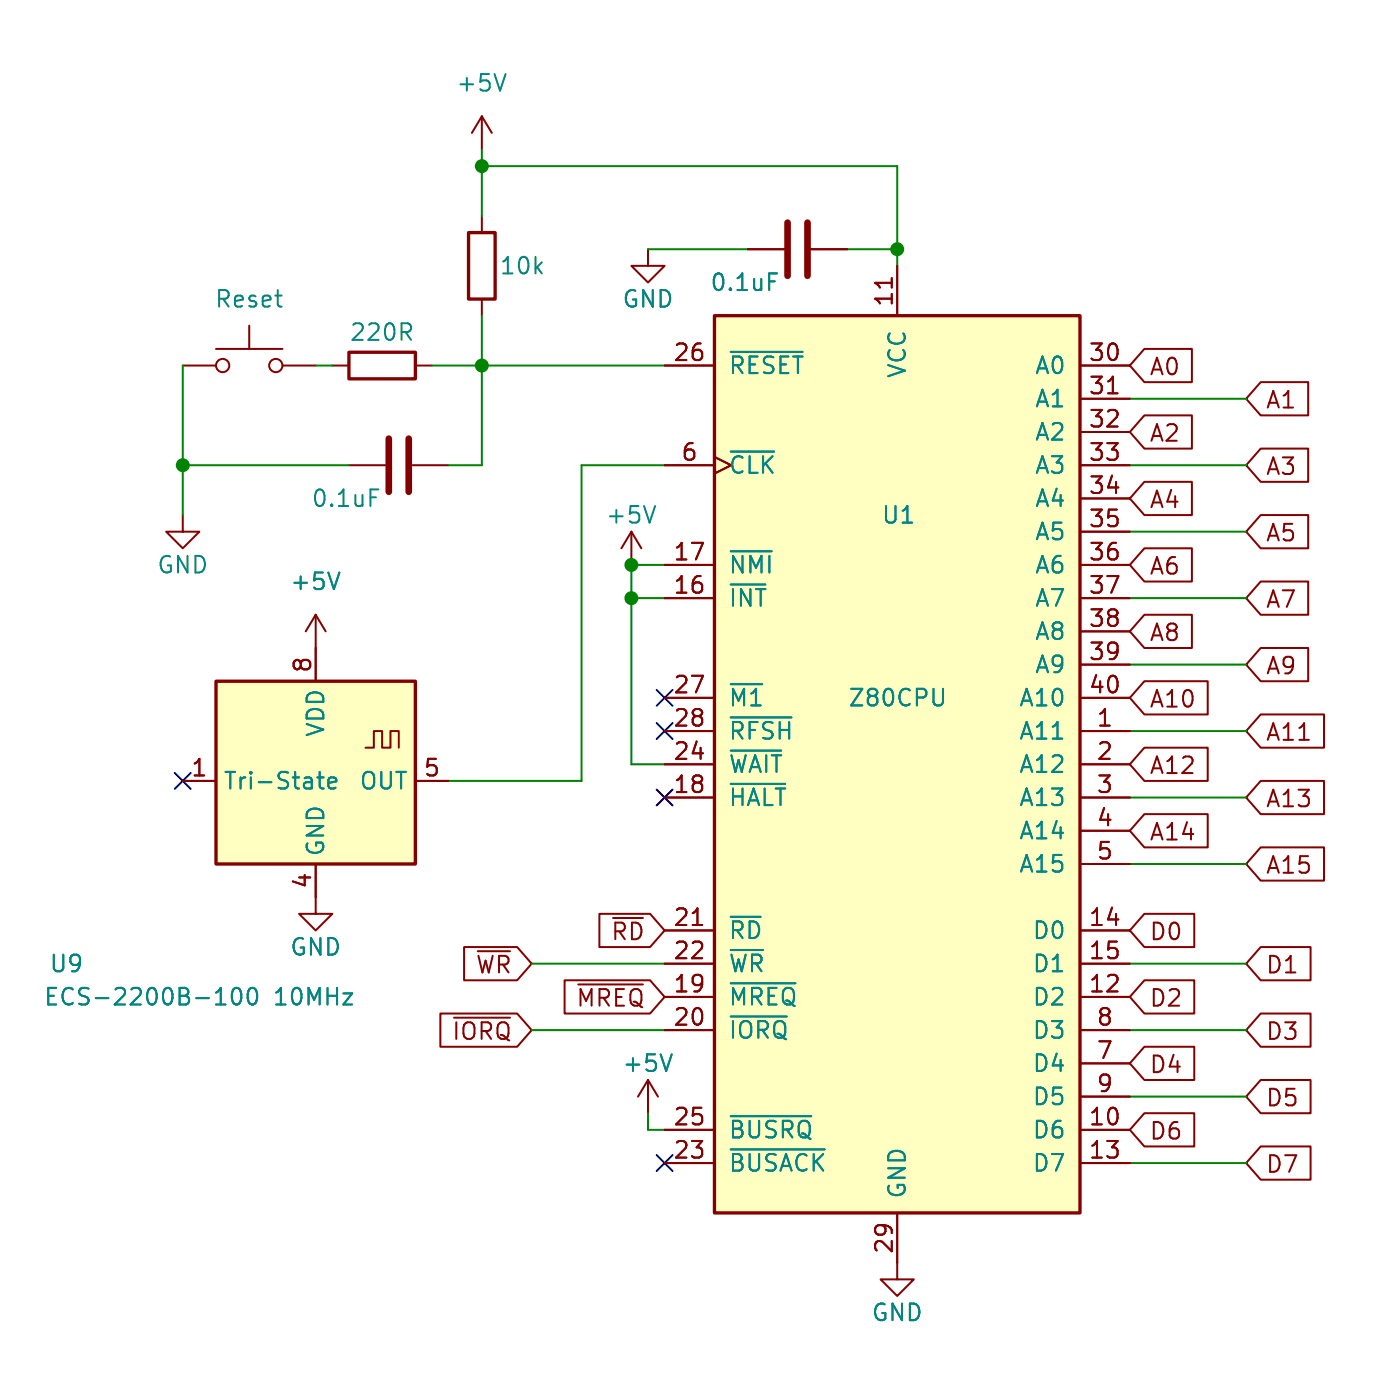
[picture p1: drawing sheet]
<svg xmlns="http://www.w3.org/2000/svg" width="107mm" height="107mm" viewBox="0 0 107 107" stroke-linecap="round" stroke-linejoin="round" font-family="sans-serif">
<path d="M0 0h107v107h-107z" fill="#fff" stroke="#fff" stroke-width=".08"/>
<path d="M35.8 17.8h2v5.1h-2zM26.7 26.9h5v2.1h-5zM54.6 24.1h27.9v68.6h-27.9zM16.5 52.1h15.2v13.9h-15.2z" fill="none" stroke="#840000" stroke-width=".25"/>
<g fill="none" stroke="#840000" stroke-width=".15">
<path d="M36.8 8.9l-.7 1.3M36.8 8.9v2.5M36.8 16.5v1.3M36.8 8.9l.8 1.3M49.5 19.1v1.2h1.3l-1.3 1.3-1.2-1.3h1.2M57.1 19.1h2.8M62 19.1h2.8M14 39.4v1.2h1.2l-1.2 1.3-1.3-1.3h1.3M14 27.9h2.5M16.5 26.7h5.1M19 24.9v1.8M21.6 27.9h2.5"/>
<path d="M25.4 27.9h1.3M26.7 35.6h2.8M31.5 35.6h2.8M31.7 27.9h1.3M36.8 22.9v1.2M50.8 27.9h3.8M50.8 35.6h3.8M54.6 34.9l1.3 .7-1.3 .6M68.2 21.3v.7M68.6 20.3v3.8M82.5 27.9h3.9M82.5 35.6h3.9"/>
<path d="M82.5 30.5h3.9M82.5 33h3.9M82.5 38.1h3.9M84.7 30.1h.7M87.5 31.7h3.6v2.6h-3.6l-1.1-1.3zM87.5 36.8h3.6v2.6h-3.6l-1.1-1.3zM87.5 26.7h3.6v2.5h-3.6l-1.1-1.3zM96.4 34.3h3.6v2.5h-3.6l-1.2-1.2zM96.4 29.2h3.6v2.6h-3.6l-1.2-1.3zM96.4 39.4h3.6v2.5h-3.6l-1.2-1.3zM14 59.7h2.5M24.1 47l-.7 1.3"/>
<path d="M24.1 47v5.1M24.1 47l.8 1.3M27.9 57.2h.7v-1.3h.6v1.3h.6v-1.3h.7v1.3M31.7 59.7h2.6M48.3 40.6l-.8 1.3M48.3 40.6v2.6M48.3 40.6l.7 1.3M50.8 55.9h3.8M50.8 45.7h3.8M50.8 43.2h3.8M50.8 58.4h3.8M50.8 53.3h3.8"/>
<path d="M82.5 55.9h3.9M82.5 45.7h3.9M82.5 43.2h3.9M82.5 58.4h3.9M82.5 53.3h3.9M82.5 40.6h3.9M82.5 48.3h3.9M82.5 50.8h3.9M87.5 52.1h4.8v2.5h-4.8l-1.1-1.3zM87.5 47h3.6v2.5h-3.6l-1.1-1.2zM87.5 41.9h3.6v2.6h-3.6l-1.1-1.3zM87.5 57.1h4.8v2.6h-4.8l-1.1-1.3z"/>
<path d="M96.4 49.5h3.6v2.6h-3.6l-1.2-1.3zM96.4 44.4h3.6v2.6h-3.6l-1.2-1.3zM96.4 54.6h4.8v2.6h-4.8l-1.2-1.3zM96.4 59.7h4.8v2.5h-4.8l-1.2-1.2zM24.1 66v3.9h1.3l-1.3 1.2-1.2-1.2h1.2M33.7 77.5h5.8l1.1 1.2-1.1 1.3h-5.8zM34.7 77.8h4.3M35.5 72.4h4l1.1 1.3-1.1 1.2h-4zM36.5 72.7h2.5M43.2 74.9h6.5l1.1 1.3-1.1 1.3h-6.5zM44.2 75.2h4.9M45.8 69.8h3.9l1.1 1.3-1.1 1.3h-3.9z"/>
<path d="M46.9 70.2h2.2M50.8 76.2h3.8M50.8 71.1h3.8M50.8 73.7h3.8M50.8 61h3.8M50.8 78.7h3.8M52.9 70.7h.8M82.5 76.2h3.9M82.5 71.1h3.9M82.5 73.7h3.9M82.5 61h3.9M82.5 78.7h3.9"/>
<path d="M82.5 63.5h3.9M82.5 66h3.9M87.5 62.2h4.8v2.6h-4.8l-1.1-1.3zM87.5 69.8h3.8v2.6h-3.8l-1.1-1.3zM87.5 74.9h3.8v2.6h-3.8l-1.1-1.3zM96.4 77.5h3.8v2.5h-3.8l-1.2-1.3zM96.4 64.8h4.8v2.5h-4.8l-1.2-1.3zM96.4 72.4h3.8v2.5h-3.8l-1.2-1.2zM49.5 82.5l-.7 1.3M49.5 82.5v2.6M49.5 82.5l.8 1.3M50.8 86.4h3.8"/>
<path d="M50.8 88.9h3.8M68.6 92.7v5.1h1.2l-1.2 1.3-1.3-1.3h1.3M82.5 86.4h3.9M82.5 88.9h3.9M82.5 81.3h3.9M82.5 83.8h3.9M87.5 85.1h3.8v2.5h-3.8l-1.1-1.2zM87.5 80h3.8v2.6h-3.8l-1.1-1.3zM96.4 87.6h3.8v2.6h-3.8l-1.2-1.3zM96.4 82.5h3.8v2.6h-3.8l-1.2-1.3z"/>
<circle cx="17" cy="27.9" r=".51"/>
<circle cx="21.1" cy="27.9" r=".51"/>
</g>
<g fill="none" stroke="#008484" stroke-width=".15">
<path d="M38.6 5.7l-.4 1.2M28.3 37.4h.6M50.1 38.7l-.4 1.2M55.9 26.9h5.4M55.9 34.5h3.3M58.8 20.9h.6M24.3 59.4h.4M24.4 59v1.1l.1 .1 .2 .1M25.1 59.8l.6-.1-.1-.2-.3-.1-.2 .2 .1 .6 .1 .1 .3-.1M25.9 43.8l-.4 1.2M55.9 42.1h3.1M55.9 59.9h4.1"/>
<path d="M55.9 57.4h3.8M55.9 52.3h2.4M55.9 54.8h4.6M72.1 52.6l-.1 1.2M16.5 76.8h.7M16.6 75.8l.3-.3v1.3M17.8 75.6a.3 .3 0 0 1 .4-.1 .3 .3 0 0 1 .2 .3 .65 .65 0 0 1-.4 1 .77 .77 0 0 1-.2-1.2zM19 75.6a.3 .3 0 0 1 .4-.1 .3 .3 0 0 1 .2 .3 .65 .65 0 0 1-.4 1 .77 .77 0 0 1-.2-1.2zM55.9 75.2h4.9M55.9 77.7h4.2M55.9 70.1h2.2M51.3 80.6l-.4 1.3"/>
<path d="M55.9 87.9h7.1M55.9 85.3h6.1"/>
</g>
<path d="M60.2 17v4.1M61.7 17v4.1M29.7 33.5v4.1M31.2 33.5v4.1" fill="none" stroke="#840000" stroke-width=".51"/>
<g fill="#ffffc2" stroke="#ffffc2" stroke-width=".08">
<path d="M16.5 52.1h15.2v13.9h-15.2z"/>
<path d="M54.6 24.1h27.9v68.6h-27.9z"/>
</g>
<g fill="none" stroke="#008400" stroke-width=".15">
<path d="M36.8 11.4v5.1M36.8 12.7h31.8v7.6M49.5 19.1h7.6M64.8 19.1h3.8M14 27.9v11.5M14 35.6h12.7M24.1 27.9h1.3M33 27.9h17.8M36.8 24.1v11.5h-2.5M50.8 35.6h-6.4v24.1h-10.1M86.4 35.6h8.8M86.4 30.5h8.8"/>
<path d="M48.3 45.7h2.5M50.8 43.2h-2.5v15.2h2.5M86.4 45.7h8.8M86.4 40.6h8.8M86.4 50.8h8.8M86.4 55.9h8.8M40.6 73.7h10.2M40.6 78.7h10.2M86.4 73.7h8.8M86.4 66h8.8M86.4 61h8.8M86.4 78.7h8.8"/>
<path d="M49.5 85.1v1.3h1.3M86.4 88.9h8.8M86.4 83.8h8.8"/>
</g>
<path d="M13.4 59.1l1.2 1.2M14.6 59.1l-1.2 1.2M50.2 52.7l1.2 1.2M50.2 55.3l1.2 1.2M51.4 52.7l-1.2 1.2M51.4 55.3l-1.2 1.2M50.2 60.4l1.2 1.2M51.4 60.4l-1.2 1.2M50.2 88.3l1.2 1.2M51.4 88.3l-1.2 1.2" fill="none" stroke="#000084" stroke-width=".15"/>
<g fill="#008400" stroke="#008400" stroke-width=".15">
<circle cx="36.8" cy="27.9" r=".46"/>
<circle cx="14" cy="35.6" r=".46"/>
<circle cx="68.6" cy="19.1" r=".46"/>
<circle cx="48.3" cy="43.2" r=".46"/>
<circle cx="48.3" cy="45.7" r=".46"/>
<circle cx="36.8" cy="12.7" r=".46"/>
</g>
<g font-size="1.8" fill="#008484">
<text x="34.8" y="7.2">+5V</text>
<text x="16.3" y="23.7">Reset</text>
<text x="38.1" y="21.2">10k</text>
<text x="47.5" y="23.7">GND</text>
<text x="54.2" y="22.5">0.1uF</text>
<text x="26.7" y="26.3">220R</text>
<text x="55.6" y="28.8">~{RESET}</text>
<text x="69.4" y="29" transform="rotate(-90 69.4 29)">VCC</text>
<text x="79" y="28.8">A0</text>
<text x="79" y="31.3">A1</text>
<text x="79" y="33.9">A2</text>
<text x="23.7" y="39">0.1uF</text>
<text x="46.2" y="40.2">+5V</text>
<text x="55.6" y="36.4">~{CLK}</text>
<text x="67.3" y="40.2">U1</text>
<text x="79" y="36.4">A3</text>
<text x="79" y="39">A4</text>
<text x="79" y="41.5">A5</text>
<text x="11.9" y="44">GND</text>
<text x="22.1" y="45.3">+5V</text>
<text x="55.6" y="46.6">~{INT}</text>
<text x="55.6" y="44">~{NMI}</text>
<text x="79" y="44">A6</text>
<text x="79" y="46.6">A7</text>
<text x="79" y="49.1">A8</text>
<text x="79" y="51.7">A9</text>
<text x="25" y="56.4" transform="rotate(-90 25 56.4)">VDD</text>
<text x="55.6" y="59.3">~{WAIT}</text>
<text x="55.6" y="54.2">~{M1}</text>
<text x="55.6" y="56.7">~{RFSH}</text>
<text x="64.8" y="54.2">Z80CPU</text>
<text x="77.8" y="56.7">A11</text>
<text x="77.8" y="59.3">A12</text>
<text x="77.8" y="54.2">A10</text>
<text x="17" y="60.6">Tri-State</text>
<text x="25" y="65.5" transform="rotate(-90 25 65.5)">GND</text>
<text x="27.4" y="60.6">OUT</text>
<text x="55.6" y="61.8">~{HALT}</text>
<text x="77.8" y="61.8">A13</text>
<text x="77.8" y="64.4">A14</text>
<text x="55.6" y="72">~{RD}</text>
<text x="77.8" y="66.9">A15</text>
<text x="78.9" y="72">D0</text>
<text x="3.3" y="77.1">ECS-2200B-100</text>
<text x="3.7" y="74.5">U9</text>
<text x="21" y="77.1">10MHz</text>
<text x="22.1" y="73.3">GND</text>
<text x="55.6" y="77.1">~{MREQ}</text>
<text x="55.6" y="74.5">~{WR}</text>
<text x="78.9" y="77.1">D2</text>
<text x="78.9" y="74.5">D1</text>
<text x="47.5" y="82.1">+5V</text>
<text x="55.6" y="79.6">~{IORQ}</text>
<text x="78.9" y="82.1">D4</text>
<text x="78.9" y="79.6">D3</text>
<text x="55.6" y="89.8">~{BUSACK}</text>
<text x="55.6" y="87.2">~{BUSRQ}</text>
<text x="78.9" y="87.2">D6</text>
<text x="78.9" y="89.8">D7</text>
<text x="78.9" y="84.7">D5</text>
<text x="69.4" y="91.7" transform="rotate(-90 69.4 91.7)">GND</text>
<text x="66.5" y="101.2">GND</text>
</g>
<g font-size="1.8" fill="#840000">
<text x="68.3" y="23.5" transform="rotate(-90 68.3 23.5)">11</text>
<text x="51.4" y="27.7">26</text>
<text x="83.1" y="27.7">30</text>
<text x="87.8" y="28.9">A0</text>
<text x="52" y="35.3">6</text>
<text x="83.1" y="30.2">31</text>
<text x="83.1" y="32.8">32</text>
<text x="83.1" y="35.3">33</text>
<text x="87.8" y="34">A2</text>
<text x="96.7" y="31.4">A1</text>
<text x="83.1" y="37.8">34</text>
<text x="83.1" y="40.4">35</text>
<text x="87.8" y="39.1">A4</text>
<text x="96.7" y="36.5">A3</text>
<text x="96.7" y="41.6">A5</text>
<text x="51.4" y="45.5">16</text>
<text x="51.4" y="42.9">17</text>
<text x="83.1" y="42.9">36</text>
<text x="83.1" y="45.5">37</text>
<text x="87.8" y="44.1">A6</text>
<text x="96.7" y="46.7">A7</text>
<text x="23.9" y="51.5" transform="rotate(-90 23.9 51.5)">8</text>
<text x="51.4" y="53.1">27</text>
<text x="83.1" y="48">38</text>
<text x="83.1" y="50.5">39</text>
<text x="83.1" y="53.1">40</text>
<text x="87.8" y="49.2">A8</text>
<text x="96.7" y="51.8">A9</text>
<text x="14.5" y="59.4">1</text>
<text x="32.3" y="59.4">5</text>
<text x="51.4" y="58.2">24</text>
<text x="51.4" y="55.6">28</text>
<text x="83.7" y="55.6">1</text>
<text x="83.7" y="58.2">2</text>
<text x="87.8" y="54.3">A10</text>
<text x="87.8" y="59.4">A12</text>
<text x="96.7" y="56.8">A11</text>
<text x="51.4" y="60.7">18</text>
<text x="83.7" y="60.7">3</text>
<text x="83.7" y="63.2">4</text>
<text x="83.7" y="65.8">5</text>
<text x="87.8" y="64.5">A14</text>
<text x="96.7" y="61.9">A13</text>
<text x="23.9" y="68" transform="rotate(-90 23.9 68)">4</text>
<text x="51.4" y="70.9">21</text>
<text x="83.1" y="70.9">14</text>
<text x="96.7" y="67">A15</text>
<text x="36.3" y="74.6">~{WR}</text>
<text x="44" y="77.2">~{MREQ}</text>
<text x="46.6" y="72.1">~{RD}</text>
<text x="51.4" y="75.9">19</text>
<text x="51.4" y="73.4">22</text>
<text x="83.1" y="75.9">12</text>
<text x="83.1" y="73.4">15</text>
<text x="87.8" y="72.1">D0</text>
<text x="87.8" y="77.2">D2</text>
<text x="96.7" y="74.6">D1</text>
<text x="34.5" y="79.7">~{IORQ}</text>
<text x="51.4" y="78.5">20</text>
<text x="83.7" y="81">7</text>
<text x="83.7" y="78.5">8</text>
<text x="83.7" y="83.6">9</text>
<text x="87.8" y="82.2">D4</text>
<text x="96.7" y="79.7">D3</text>
<text x="51.4" y="88.6">23</text>
<text x="51.4" y="86.1">25</text>
<text x="83.1" y="86.1">10</text>
<text x="83.1" y="88.6">13</text>
<text x="87.8" y="87.3">D6</text>
<text x="96.7" y="89.9">D7</text>
<text x="96.7" y="84.8">D5</text>
<text x="68.3" y="95.9" transform="rotate(-90 68.3 95.9)">29</text>
</g>
</svg>
